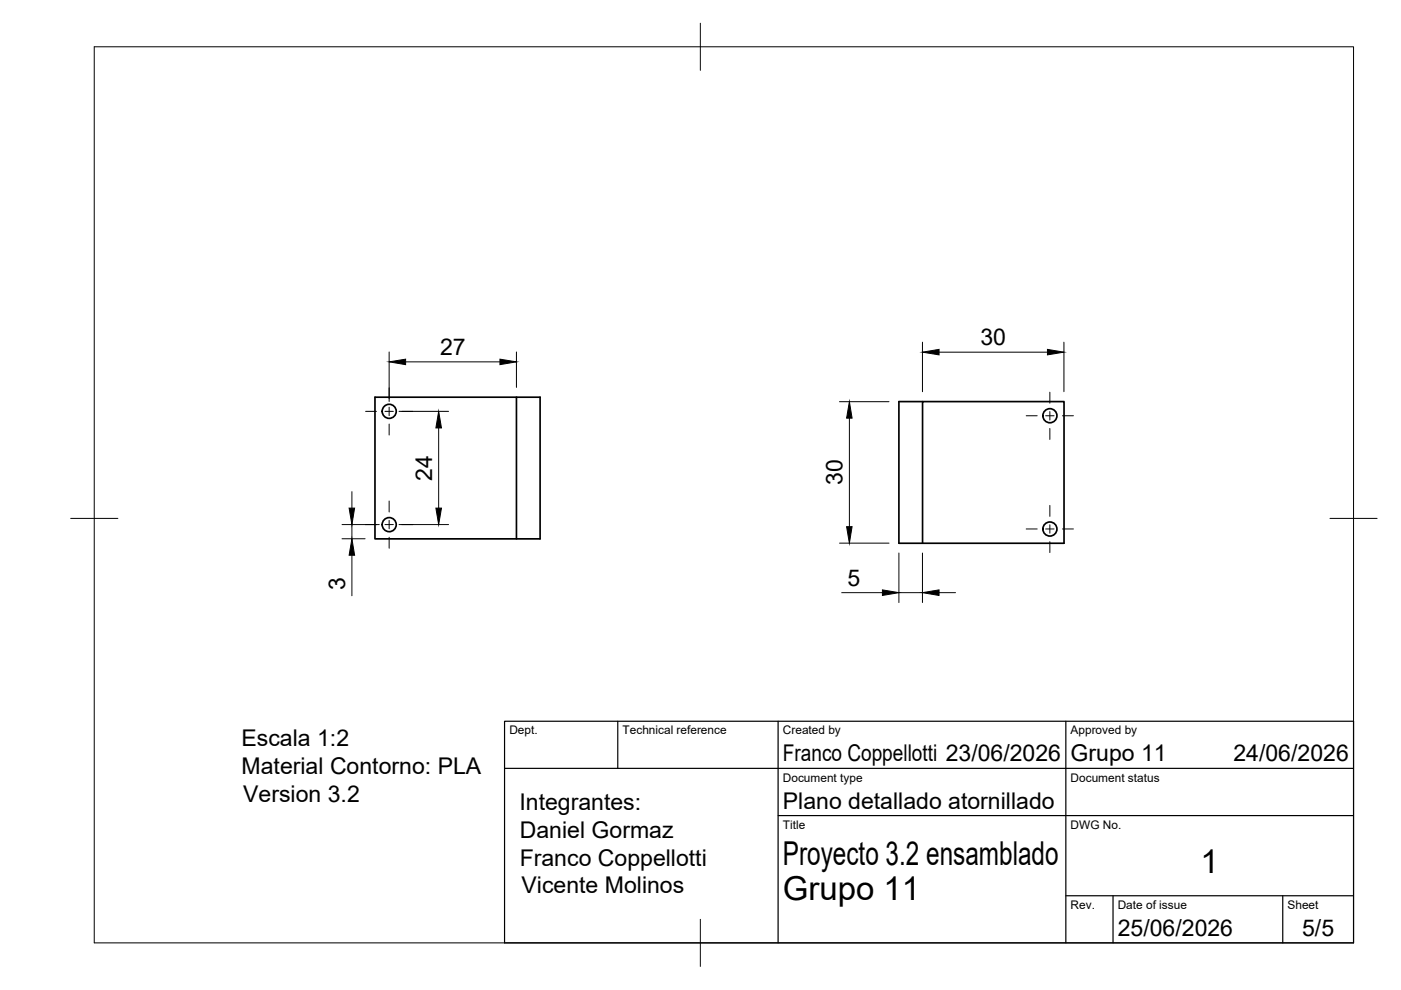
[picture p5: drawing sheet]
<svg xmlns="http://www.w3.org/2000/svg" width="297mm" height="210mm" viewBox="0 0 297 210" stroke-linecap="round" stroke-linejoin="round" font-family="sans-serif">
<!-- layer: Visible -->
<g fill="none" stroke="#000" stroke-width=".36">
<path d="M109.5 84.2v30.1h-30v-30.1h35v30.1h-5M195.6 85.1h-5v30.1h35v-30.1h-30v30.1"/>
<circle cx="82.5" cy="87.2" r="1.49"/>
<circle cx="222.6" cy="88.1" r="1.49"/>
<circle cx="82.5" cy="111.2" r="1.49"/>
<circle cx="222.6" cy="112.2" r="1.49"/>
</g>
<!-- layer: BORDER -->
<path d="M20 9.9h267v190h-267zM148.5 4.9v10M15 109.9h10M282 109.9h10M148.5 194.9v10" fill="none" stroke="#000" stroke-width=".21"/>
<!-- layer: TITLEBLOCK -->
<path d="M107 152.9h180v47h-180zM131 152.9v10M165 152.9v47M226 152.9v47M107 162.9h180M165 172.9h122M226 189.9h61M236 189.9v10M272 189.9v10" fill="none" stroke="#000" stroke-width=".25"/>
<!-- layer: Smart Centers -->
<g fill="none" stroke="#000" stroke-width=".21">
<path d="M77.5 87.2h2.3M81.6 87.2h1.8M82.5 82.2v2.4M82.5 86.3v1.8M82.5 89.9v2.3M85.2 87.2h2.3M217.6 88.2h2.3M221.7 88.2h1.8M222.6 83.2v2.3M222.6 87.3v1.8M222.6 90.8v2.4M225.3 88.2h2.3"/>
<path d="M77.5 111.2h2.3M81.6 111.2h1.8M82.5 106.2v2.4M82.5 110.3v1.8M82.5 113.9v2.3M85.2 111.2h2.3M217.6 112.2h2.3M221.7 112.2h1.8M222.6 107.2v2.3M222.6 111.3v1.7M222.6 114.8v2.4M225.3 112.2h2.3"/>
</g>
<!-- layer: FD_Dimensions -->
<g fill="none" stroke="#000" stroke-width=".21">
<path d="M82.5 74.6v10.5M86 76.7h20M109.5 74.6v7.5M195.6 72.6v10.5M199.1 74.7h23M225.6 72.6v10.5M84.6 87.2h10.5M93 90.7v17M178 85.2h10.5M180.1 88.7v23M72.5 111.2h7.9M72.5 114.2h4.9"/>
<path d="M74.6 104.2v3.5M74.6 111.2v3M74.6 117.7v8.6M84.6 111.2h10.5M178 115.2h10.5M190.6 117.3v10.5M195.6 117.3v10.5M178.5 125.7h8.6M190.6 125.7h5M199.1 125.7h3.5"/>
</g>
<path d="M82.5 76.7l3.5-.5v1.1zM106 76.2l3.5 .5-3.5 .6zM195.6 74.7l3.5-.6v1.1zM222.1 74.1l3.5 .6-3.5 .5zM93 87.2l.6 3.5h-1.2zM180.1 85.2l.6 3.5h-1.2zM74 107.7h1.2l-.6 3.5zM74.6 114.2l.6 3.5h-1.2zM92.4 107.7h1.2l-.6 3.5zM179.5 111.7h1.2l-.6 3.5zM187.1 125.1l3.5 .6-3.5 .6zM195.6 125.7l3.5-.6v1.2z" fill="#000" stroke="#000" stroke-width=".21"/>
<g font-size="7">
<text x="166" y="183.4">Proyecto 3.2 ensamblado</text>
<text x="254.5" y="185.2">1</text>
<text x="166" y="190.9">Grupo 11</text>
</g>
<g font-size="4.9">
<text x="93.3" y="75.3">27</text>
<text x="207.9" y="73.2">30</text>
<text x="91.6" y="101.9" transform="rotate(-90 91.6 101.9)">24</text>
<text x="178.6" y="102.9" transform="rotate(-90 178.6 102.9)">30</text>
<text x="73.2" y="125.1" transform="rotate(-90 73.2 125.1)">3</text>
<text x="179.7" y="124.2">5</text>
<text x="51.2" y="158.3">Escala 1:2</text>
<text x="166" y="161.4">Franco Coppellotti 23/06/2026</text>
<text x="227" y="161.4">Grupo 11</text>
<text x="261.5" y="161.4">24/06/2026</text>
<text x="51.2" y="164.2">Material Contorno: PLA</text>
<text x="51.6" y="170">Version 3.2</text>
<text x="110.1" y="171.8">Integrantes:</text>
<text x="166" y="171.4">Plano detallado atornillado</text>
<text x="110.2" y="177.7">Daniel Gormaz</text>
<text x="110.2" y="183.6">Franco Coppellotti</text>
<text x="110.6" y="189.4">Vicente Molinos</text>
<text x="237" y="198.4">25/06/2026</text>
<text x="276.1" y="198.6">5/5</text>
</g>
<g font-size="2.5">
<text x="108" y="155.7">Dept.</text>
<text x="132" y="155.7">Technical reference</text>
<text x="166" y="155.7">Created by</text>
<text x="227" y="155.7">Approved by</text>
<text x="166" y="165.7">Document type</text>
<text x="227" y="165.7">Document status</text>
<text x="166" y="175.7">Title</text>
<text x="227" y="175.7">DWG No.</text>
<text x="227" y="192.7">Rev.</text>
<text x="237" y="192.7">Date of issue</text>
<text x="273" y="192.7">Sheet</text>
</g>
</svg>
